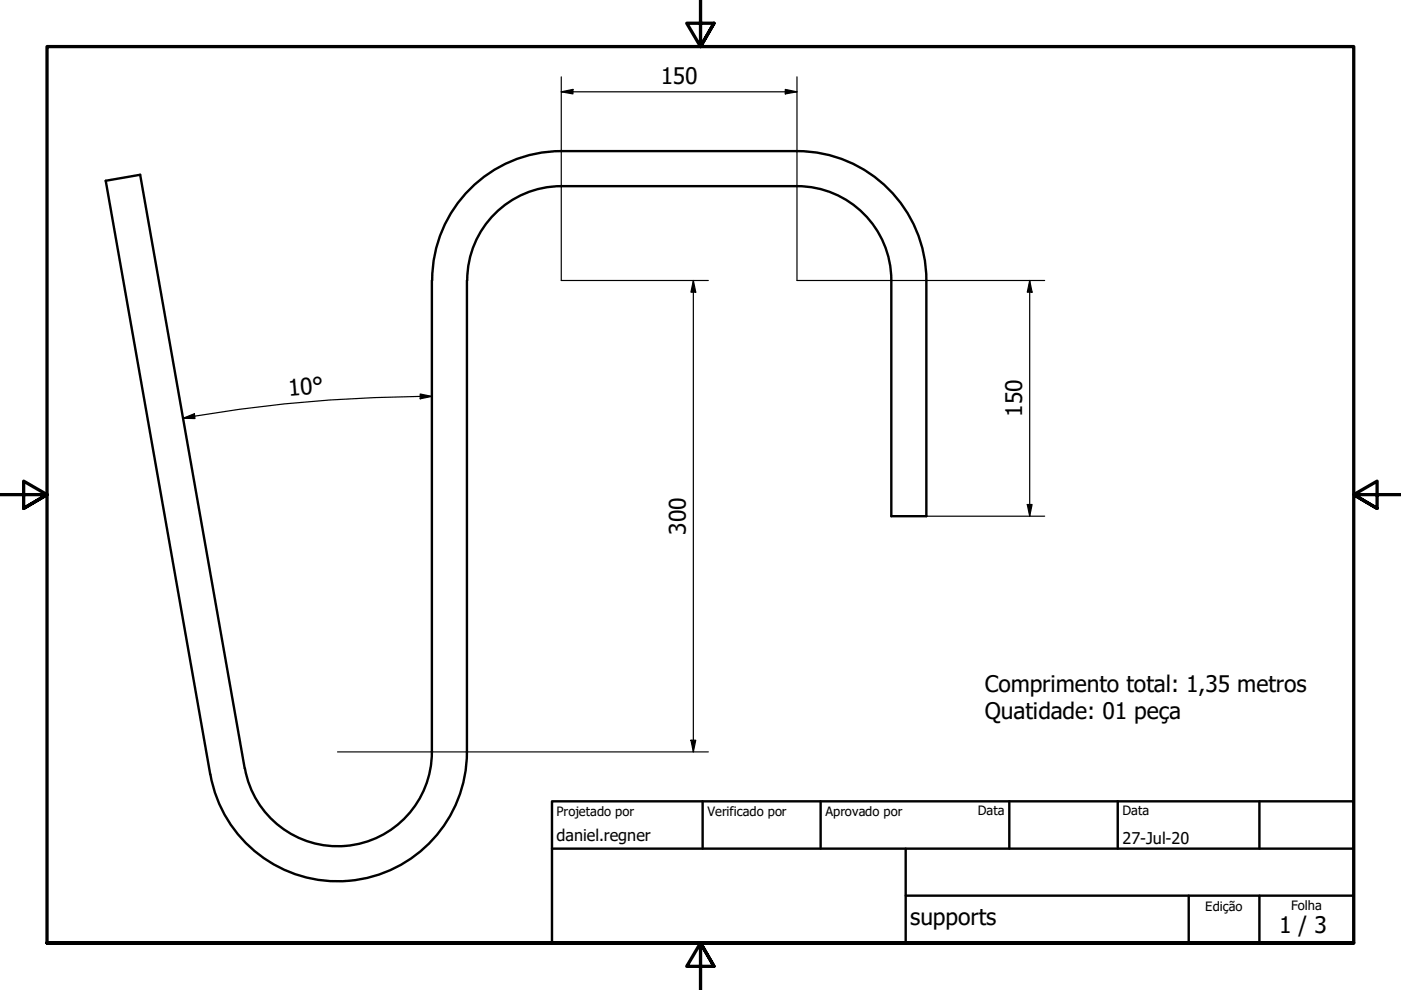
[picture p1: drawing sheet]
<svg xmlns="http://www.w3.org/2000/svg" width="297mm" height="210mm" viewBox="0 0 297 210" stroke-linecap="round" stroke-linejoin="round" font-family="sans-serif">
<path d="M119 39.5h50M119 32h50M119 39.5a20 20 0 0 0-19.9 19.9M119 32a27.4 27.4 0 0 0-27.4 27.4M169 39.5a20 20 0 0 1 20 19.9M169 32a27.4 27.4 0 0 1 27.4 27.4M91.6 59.5v100a20 20 0 0 1-18.3 19.8 20 20 0 0 1-21.4-16.4M99 59.5v100a27.4 27.4 0 0 1-25 27.2 27.4 27.4 0 0 1-29.4-22.5M189 59.5v49.9h7.4v-49.9M51.9 162.9l-22.2-125.8-7.3 1.2 22.2 125.9" fill="none" stroke="#000" stroke-width=".51"/>
<!-- layer: Borda (ISO) -->
<path d="M148.5 -.1v10l-2.9-5h5.8l-2.9 5 2.9-5M0 104.9h10l-5-2.9v5.8l5-2.9-5 2.9M297 104.9h-10l5-2.9v5.8l-5-2.9 5 2.9M10 199.9v-190h277v190h-277h277M151.4 204.9l-2.9-5 2.9 5h-5.8l2.9-5v10" fill="none" stroke="#000" stroke-width=".7"/>
<path d="M117 169.9h170v30h-170zM117 179.9h170M149 169.9v10M174 169.9v10M192 179.9v20M214 169.9v10M237 169.9v10M267 169.9v10M192 189.9h95M252 189.9v10M267 189.9v10" fill="none" stroke="#000" stroke-width=".51"/>
<g fill="none" stroke="#000" stroke-width=".25">
<path d="M119 19.5l2.5-.5v.9zM119 16.3v43.2h31.2M119 19.5h50M166.5 19l2.5 .5-2.5 .4zM169 16.3v43.2h52.5M147 59.5l.5 2.4h-1zM147 59.5v99.9M218.3 59.5l.5 2.4h-1zM218.3 59.5v49.9M38.8 88.7l2.4-1 .1 1zM89.1 83.5l2.5 .5-2.5 .6zM91.6 84a299.1 299.1 0 0 0-52.8 4.7"/>
<path d="M196.4 109.4h25.1M217.8 107h1l-.5 2.4zM71.6 159.4h78.6M146.5 156.9h1l-.5 2.5z"/>
</g>
<g fill="#000">
<path d="M119 19.5l2.5-.5v.9z" fill-rule="evenodd"/>
<path d="M166.5 19l2.5 .5-2.5 .4z" fill-rule="evenodd"/>
<path d="M147 59.5l.5 2.4h-1z" fill-rule="evenodd"/>
<path d="M218.3 59.5l.5 2.4h-1z" fill-rule="evenodd"/>
<path d="M38.8 88.7l2.4-1 .1 1z" fill-rule="evenodd"/>
<path d="M89.1 83.5l2.5 .5-2.5 .6z" fill-rule="evenodd"/>
<path d="M217.8 107h1l-.5 2.4z" fill-rule="evenodd"/>
<path d="M146.5 156.9h1l-.5 2.5z" fill-rule="evenodd"/>
</g>
<g font-size="4.8">
<text x="140.1" y="17.8">150</text>
<text x="61.2" y="83.9" transform="rotate(-5 61.2 83.9)">10°</text>
<text x="216.7" y="88.4" transform="rotate(-90 216.7 88.4)">150</text>
<text x="145.4" y="113.4" transform="rotate(-90 145.4 113.4)">300</text>
<text x="208.8" y="146.7">Comprimento total: 1,35 metros</text>
<text x="208.8" y="152.4">Quatidade: 01 peça</text>
<text x="193" y="196.1">supports</text>
<text x="271.2" y="197.8">1 / 3</text>
</g>
<g font-size="3.4">
<text x="118" y="178.2">daniel.regner</text>
<text x="238" y="178.9">27-Jul-20</text>
</g>
<g font-size="2.7">
<text x="118" y="173">Projetado por</text>
<text x="150" y="173">Verificado por</text>
<text x="175" y="173">Aprovado por</text>
<text x="207.3" y="172.9">Data</text>
<text x="238" y="172.9">Data</text>
<text x="255.5" y="193.1">Edição</text>
<text x="273.7" y="193">Folha</text>
</g>
</svg>
